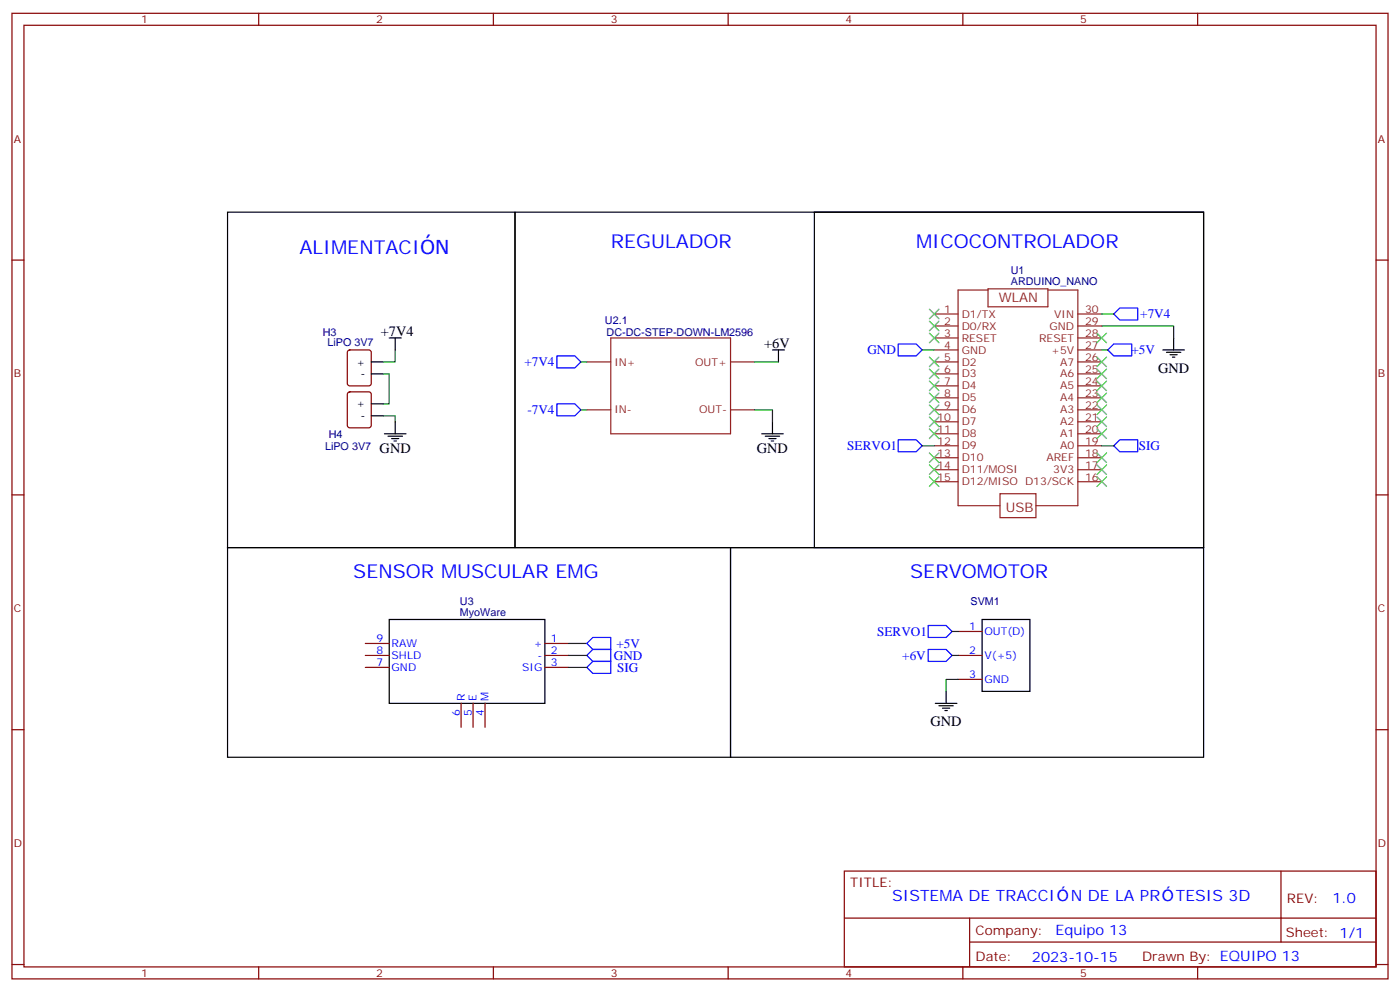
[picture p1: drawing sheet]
<svg xmlns="http://www.w3.org/2000/svg" width="412mm" height="292mm" viewBox="0 0 412 292" stroke-linecap="round" stroke-linejoin="round" font-family="sans-serif">
<g fill="none" stroke="#870000" stroke-width=".35">
<path d="M3.5 3.9h405.4v284.4h-405.4zM7.1 7.4h398.2v277.3h-398.2zM76.2 3.9v3.5M145.3 3.9v3.5M214.5 3.9v3.5M283.6 3.9v3.5M352.8 3.9v3.5M3.5 76.6h3.6M405.3 76.6h3.6M102.5 115.6l.5-.2h5.7l.6 .4 .1 9.5-.5 .6-5.9 .1-.6-.5-.1-9.4zM102.5 103.3l.5-.3h5.7l.6 .5 .1 9.4-.5 .7h-5.9l-.6-.4-.1-9.4zM3.5 145.7h3.6"/>
<path d="M405.3 145.7h3.6M107.6 193h7.1M107.6 189.5h7.1M107.6 196.5h7.1M160.5 193h7.1M160.5 189.5h7.1M160.5 196.5h7.1M282.2 185.9h7.1M282.2 193h7.1M3.5 214.9h3.6M135.8 207.1v7.1M139.3 207.1v7.1"/>
<path d="M142.9 207.1v7.1M282.2 200.1h7.1M405.3 214.9h3.6M248.7 256.5h156.6v28.2h-156.6zM377.3 256.5v20.9M248.7 270.4h156.5M285.6 277.4h119.6M285.6 270.4v14.1M3.5 284h3.6M76.2 284.7v3.6M145.3 284.7v3.6M214.5 284.7v3.6"/>
<path d="M283.6 284.7v3.6M352.8 284.7v3.6M405.3 284h3.6"/>
</g>
<g fill="none" stroke="#000" stroke-width=".35">
<path d="M67 62.5h84.7v98.8h-84.7zM151.7 62.5h202.8v98.8h-202.8zM239.9 62.5h114.6v98.8h-114.6zM114.7 99.5h3.5M116.4 99.5v3.5M345.7 99.5v3.5M109.4 118.9h3.5M109.4 106.6h3.5M109.4 110.1h3.5M227.5 103h3.6M229.3 103v3.6M342.5 103h6.4"/>
<path d="M343.6 103.8h4.2M344.7 104.5h2.1M345.4 105.2h.7M109.4 122.4h3.5M113.2 127.7h6.4M114.3 128.4h4.2M115.4 129.2h2.1M116.1 129.9h.7M116.4 124.2v3.5M224.4 127.7h6.3M225.4 128.4h4.3M226.5 129.2h2.1"/>
<path d="M227.2 129.9h.7M227.5 124.2v3.5M67 161.3h148.2v61.7h-148.2zM215.2 161.3h139.3v61.7h-139.3zM114.7 182.4h45.8v24.7h-45.8zM289.3 182.4h14.1v21.2h-14.1zM275.5 207.1h6.4M276.6 207.8h4.2M277.6 208.5h2.2M278.3 209.2h.7M278.7 203.6v3.5"/>
</g>
<path d="M328.1 92.5l1.7-1.8h5.3v3.5h-5.3zM164 104.8h5.3l1.8 1.8-1.8 1.7h-5.3zM164 118.9h5.3l1.8 1.8-1.8 1.7h-5.3zM264.6 101.3h5.3l1.7 1.7-1.7 1.8h-5.3zM326.3 103l1.8-1.7h5.3v3.5h-5.3zM264.6 129.5h5.3l1.7 1.8-1.7 1.7h-5.3zM329.8 129.5h5.3v3.5h-5.3l-1.7-1.7zM174.6 187.7h5.3v3.5h-5.3l-1.7-1.7zM174.6 191.2h5.3v3.6h-5.3l-1.7-1.8zM174.6 194.8h5.3v3.5h-5.3l-1.7-1.8zM273.4 184.2h5.3l1.8 1.7-1.8 1.8h-5.3zM273.4 191.2h5.3l1.8 1.8-1.8 1.8h-5.3z" fill="none" stroke="#00f" stroke-width=".35"/>
<g fill="none" stroke="#008700" stroke-width=".35">
<path d="M324.6 96h21.1v3.5M324.6 92.5h3.5M112.9 110.1h1.8v8.8h-1.8M116.4 103v3.6h-3.5M171.1 106.6h1.8M222.2 106.6h7.1M271.6 103h3.6M324.6 103h1.7M112.9 122.4h3.5v1.8M171.1 120.7h1.8M222.2 120.7h5.3v3.5M271.6 131.3h3.6"/>
<path d="M324.6 131.3h3.5M167.6 193h5.3M167.6 189.5h5.3M167.6 196.5h5.3M280.5 185.9h1.7M280.5 193h1.7M282.2 200.1h-3.5v3.5"/>
</g>
<g fill="none" stroke="#8c2424" stroke-width=".35">
<path d="M179.9 99.5h35.3v28.2h-35.3zM275.2 99.5h7M275.2 96h7M275.2 92.5h7M291 85.4h-8.8v63.5h12.4M291 85.1h17.7v5.2h-17.7zM308.7 85.4h8.8v63.5h-12.3M317.5 99.5h7.1M317.5 96h7.1M317.5 92.5h7.1M172.9 106.6h7M215.2 106.6h7"/>
<path d="M275.2 117.2h7M275.2 113.6h7M275.2 110.1h7M275.2 106.6h7M275.2 103h7M317.5 117.2h7.1M317.5 113.6h7.1M317.5 110.1h7.1M317.5 106.6h7.1M317.5 103h7.1M172.9 120.7h7M215.2 120.7h7"/>
<path d="M275.2 138.3h7M275.2 134.8h7M275.2 131.3h7M275.2 127.7h7M275.2 124.2h7M275.2 120.7h7M317.5 138.3h7.1M317.5 134.8h7.1M317.5 131.3h7.1M317.5 127.7h7.1M317.5 124.2h7.1M317.5 120.7h7.1"/>
<path d="M275.2 141.9h7M294.6 145.4h10.6v7h-10.6zM317.5 141.9h7.1"/>
</g>
<g fill="none" stroke="#3c3" stroke-width=".35">
<path d="M273.8 98.1l2.8 2.8M273.8 94.6l2.8 2.8M273.8 91.1l2.8 2.8M276.6 98.1l-2.8 2.8M276.6 94.6l-2.8 2.8M276.6 91.1l-2.8 2.8M323.1 98.1l2.9 2.8M326 98.1l-2.9 2.8M273.8 105.2l2.8 2.8M273.8 115.7l2.8 2.9M273.8 119.3l2.8 2.8M273.8 108.7l2.8 2.8"/>
<path d="M273.8 112.2l2.8 2.8M276.6 105.2l-2.8 2.8M276.6 115.7l-2.8 2.9M276.6 119.3l-2.8 2.8M276.6 108.7l-2.8 2.8M276.6 112.2l-2.8 2.8M323.1 105.2l2.9 2.8M323.1 108.7l2.9 2.8M323.1 112.2l2.9 2.8M323.1 115.7l2.9 2.9M323.1 119.3l2.9 2.8M326 105.2l-2.9 2.8"/>
<path d="M326 108.7l-2.9 2.8M326 112.2l-2.9 2.8M326 115.7l-2.9 2.9M326 119.3l-2.9 2.8M273.8 136.9l2.8 2.8M273.8 126.3l2.8 2.9M273.8 122.8l2.8 2.8M273.8 133.4l2.8 2.8M276.6 136.9l-2.8 2.8M276.6 126.3l-2.8 2.9M276.6 122.8l-2.8 2.8M276.6 133.4l-2.8 2.8"/>
<path d="M323.1 122.8l2.9 2.8M323.1 133.4l2.9 2.8M323.1 136.9l2.9 2.8M323.1 126.3l2.9 2.9M326 122.8l-2.9 2.8M326 133.4l-2.9 2.8M326 136.9l-2.9 2.8M326 126.3l-2.9 2.9M273.8 140.4l2.8 2.9M276.6 140.4l-2.8 2.9M323.1 140.4l2.9 2.9M326 140.4l-2.9 2.9"/>
</g>
<g font-size="5.6" fill="#00f">
<text x="88.2" y="74.8">ALIMENTACIÓN</text>
<text x="179.9" y="73.1">REGULADOR</text>
<text x="269.9" y="73.1">MICOCONTROLADOR</text>
<text x="104.1" y="170.1">SENSOR MUSCULAR EMG</text>
<text x="268.1" y="170.1">SERVOMOTOR</text>
</g>
<g font-size="4.6" fill="#00f">
<text x="262.8" y="265.3">SISTEMA DE TRACCI</text>
<text x="315.4" y="265.3">N DE LA PR</text>
<text x="346.3" y="265.3">TESIS 3D</text>
</g>
<g font-size="4.2">
<text x="112.2" y="98.8">+7V4</text>
<text x="225.1" y="102.3">+6V</text>
<text x="341.1" y="109.7">GND</text>
<text x="111.8" y="133.4">GND</text>
<text x="223" y="133.4">GND</text>
<text x="274.1" y="213.8">GND</text>
</g>
<g font-size="4.2" fill="#00f">
<text x="392.5" y="265.8">1.0</text>
<text x="310.9" y="275.3">Equipo 13</text>
<text x="304" y="283.1">2023-10-15</text>
</g>
<g font-size="3.9" fill="#8d2323">
<text x="294.2" y="88.9">WLAN</text>
<text x="296.3" y="150.7">USB</text>
</g>
<g font-size="3.9" fill="#00f">
<text x="335.9" y="93.7">+7V4</text>
<text x="154.5" y="107.8">+7V4</text>
<text x="255.5" y="104.3">GND</text>
<text x="333.3" y="104.3">+5V</text>
<text x="155.4" y="122">-7V4</text>
<text x="249.6" y="132.5">SERVO1</text>
<text x="335.4" y="132.5">SIG</text>
<text x="181.6" y="190.7">+5V</text>
<text x="258.4" y="187.2">SERVO1</text>
<text x="180.9" y="194.2">GND</text>
<text x="181.8" y="197.8">SIG</text>
<text x="265.8" y="194.3">+6V</text>
</g>
<g font-size="3.9" fill="#800">
<text x="250.5" y="261.1">TITLE:</text>
<text x="379.1" y="265.8">REV:</text>
<text x="287.4" y="275.3">Company:</text>
<text x="378.7" y="275.9">Sheet: 1/1</text>
<text x="287.4" y="283">Date:</text>
<text x="336.4" y="283.1">Drawn By: EQUIPO 13</text>
</g>
<g font-size="3.2" fill="#800">
<text x="41.6" y="6.9">1</text>
<text x="110.8" y="6.9">2</text>
<text x="179.9" y="6.9">3</text>
<text x="249.1" y="6.9">4</text>
<text x="318.2" y="6.9">5</text>
<text x="4.1" y="42">A</text>
<text x="405.9" y="42">A</text>
<text x="4.1" y="111.2">B</text>
<text x="405.9" y="111.2">B</text>
<text x="4.1" y="180.3">C</text>
<text x="405.9" y="180.3">C</text>
<text x="4.1" y="249.4">D</text>
<text x="405.9" y="249.4">D</text>
<text x="41.6" y="287.7">1</text>
<text x="110.8" y="287.7">2</text>
<text x="179.9" y="287.7">3</text>
<text x="249.1" y="287.7">4</text>
<text x="318.2" y="287.7">5</text>
</g>
<g font-size="3.2" fill="#000080">
<text x="297.8" y="84">ARDUINO_NANO</text>
<text x="297.8" y="80.8">U1</text>
<text x="178.2" y="95.4">U2.1</text>
<text x="95.1" y="98.9">H3</text>
<text x="96.5" y="102">LiPO 3V7</text>
<text x="178.7" y="98.9">DC-DC-STEP-DOWN-LM2596</text>
<text x="96.8" y="128.9">H4</text>
<text x="95.8" y="132.4">LiPO 3V7</text>
<text x="135.5" y="178.2">U3</text>
<text x="285.9" y="178.1">SVM1</text>
<text x="135.5" y="181.4">MyoWare</text>
</g>
<g font-size="3.2" fill="#8d2323">
<text x="278.1" y="95.6">2</text>
<text x="278.1" y="92.1">1</text>
<text x="283.3" y="93.5">D1/TX</text>
<text x="310.6" y="93.5">VIN</text>
<text x="319.6" y="92.1">30</text>
<text x="319.6" y="95.6">29</text>
<text x="278.1" y="99.2">3</text>
<text x="283.3" y="100.6">RESET</text>
<text x="283.3" y="97">D0/RX</text>
<text x="306.1" y="100.6">RESET</text>
<text x="309.2" y="97">GND</text>
<text x="319.6" y="99.2">28</text>
<text x="181" y="107.6">IN+</text>
<text x="204.8" y="107.6">OUT+</text>
<text x="278.1" y="106.2">5</text>
<text x="278.1" y="102.7">4</text>
<text x="283.3" y="107.6">D2</text>
<text x="283.3" y="104.1">GND</text>
<text x="309.7" y="104.1">+5V</text>
<text x="312.3" y="107.6">A7</text>
<text x="319.6" y="102.7">27</text>
<text x="319.6" y="106.2">26</text>
<text x="278.1" y="113.3">7</text>
<text x="278.1" y="109.7">6</text>
<text x="283.3" y="111.2">D3</text>
<text x="312.3" y="111.2">A6</text>
<text x="319.6" y="109.7">25</text>
<text x="319.6" y="113.3">24</text>
<text x="278.1" y="116.8">8</text>
<text x="283.3" y="118.2">D5</text>
<text x="283.3" y="114.7">D4</text>
<text x="312.3" y="114.7">A5</text>
<text x="312.3" y="118.2">A4</text>
<text x="319.6" y="116.8">23</text>
<text x="181" y="121.7">IN-</text>
<text x="205.9" y="121.7">OUT-</text>
<text x="276.1" y="123.9">10</text>
<text x="278.1" y="120.3">9</text>
<text x="283.3" y="125.3">D7</text>
<text x="283.3" y="121.7">D6</text>
<text x="312.3" y="121.7">A3</text>
<text x="312.3" y="125.3">A2</text>
<text x="319.6" y="120.3">22</text>
<text x="319.6" y="123.9">21</text>
<text x="276.1" y="130.9">12</text>
<text x="276.1" y="127.4">11</text>
<text x="283.3" y="128.8">D8</text>
<text x="312.3" y="128.8">A1</text>
<text x="319.6" y="127.4">20</text>
<text x="319.6" y="130.9">19</text>
<text x="276.1" y="138">14</text>
<text x="276.1" y="134.4">13</text>
<text x="283.3" y="135.9">D10</text>
<text x="283.3" y="132.3">D9</text>
<text x="308.2" y="135.9">AREF</text>
<text x="312.3" y="132.3">A0</text>
<text x="319.6" y="134.4">18</text>
<text x="319.6" y="138">17</text>
<text x="276.1" y="141.5">15</text>
<text x="283.3" y="139.4">D11/MOSI</text>
<text x="283.3" y="142.9">D12/MISO D13/SCK</text>
<text x="310.2" y="139.4">3V3</text>
<text x="319.6" y="141.5">16</text>
</g>
<g font-size="3.2">
<text x="105" y="107.6">+</text>
<text x="106.2" y="111.2">-</text>
<text x="105" y="120">+</text>
<text x="106.2" y="123.5">-</text>
</g>
<g font-size="3.2" fill="#00f">
<text x="285.5" y="185.6">1</text>
<text x="110.9" y="189.1">9</text>
<text x="115.4" y="190.5">RAW</text>
<text x="157.2" y="190.5">+</text>
<text x="162.3" y="189.1">1</text>
<text x="290" y="187">OUT(D)</text>
<text x="110.9" y="192.7">8</text>
<text x="110.9" y="196.2">7</text>
<text x="115.4" y="194.1">SHLD</text>
<text x="115.4" y="197.6">GND</text>
<text x="153.8" y="197.6">SIG</text>
<text x="158.4" y="194.1">-</text>
<text x="162.3" y="192.7">2</text>
<text x="162.3" y="196.2">3</text>
<text x="285.5" y="192.7">2</text>
<text x="290" y="194.1">V(+5)</text>
<text x="285.5" y="199.7">3</text>
<text x="290" y="201.1">GND</text>
<text x="136.9" y="206.4" transform="rotate(-90 136.9 206.4)">R</text>
<text x="140.4" y="206.4" transform="rotate(-90 140.4 206.4)">E</text>
<text x="143.9" y="206.4" transform="rotate(-90 143.9 206.4)">M</text>
<text x="135.5" y="210.9" transform="rotate(-90 135.5 210.9)">6</text>
<text x="139" y="210.9" transform="rotate(-90 139 210.9)">5</text>
<text x="142.5" y="210.9" transform="rotate(-90 142.5 210.9)">4</text>
</g>
</svg>
